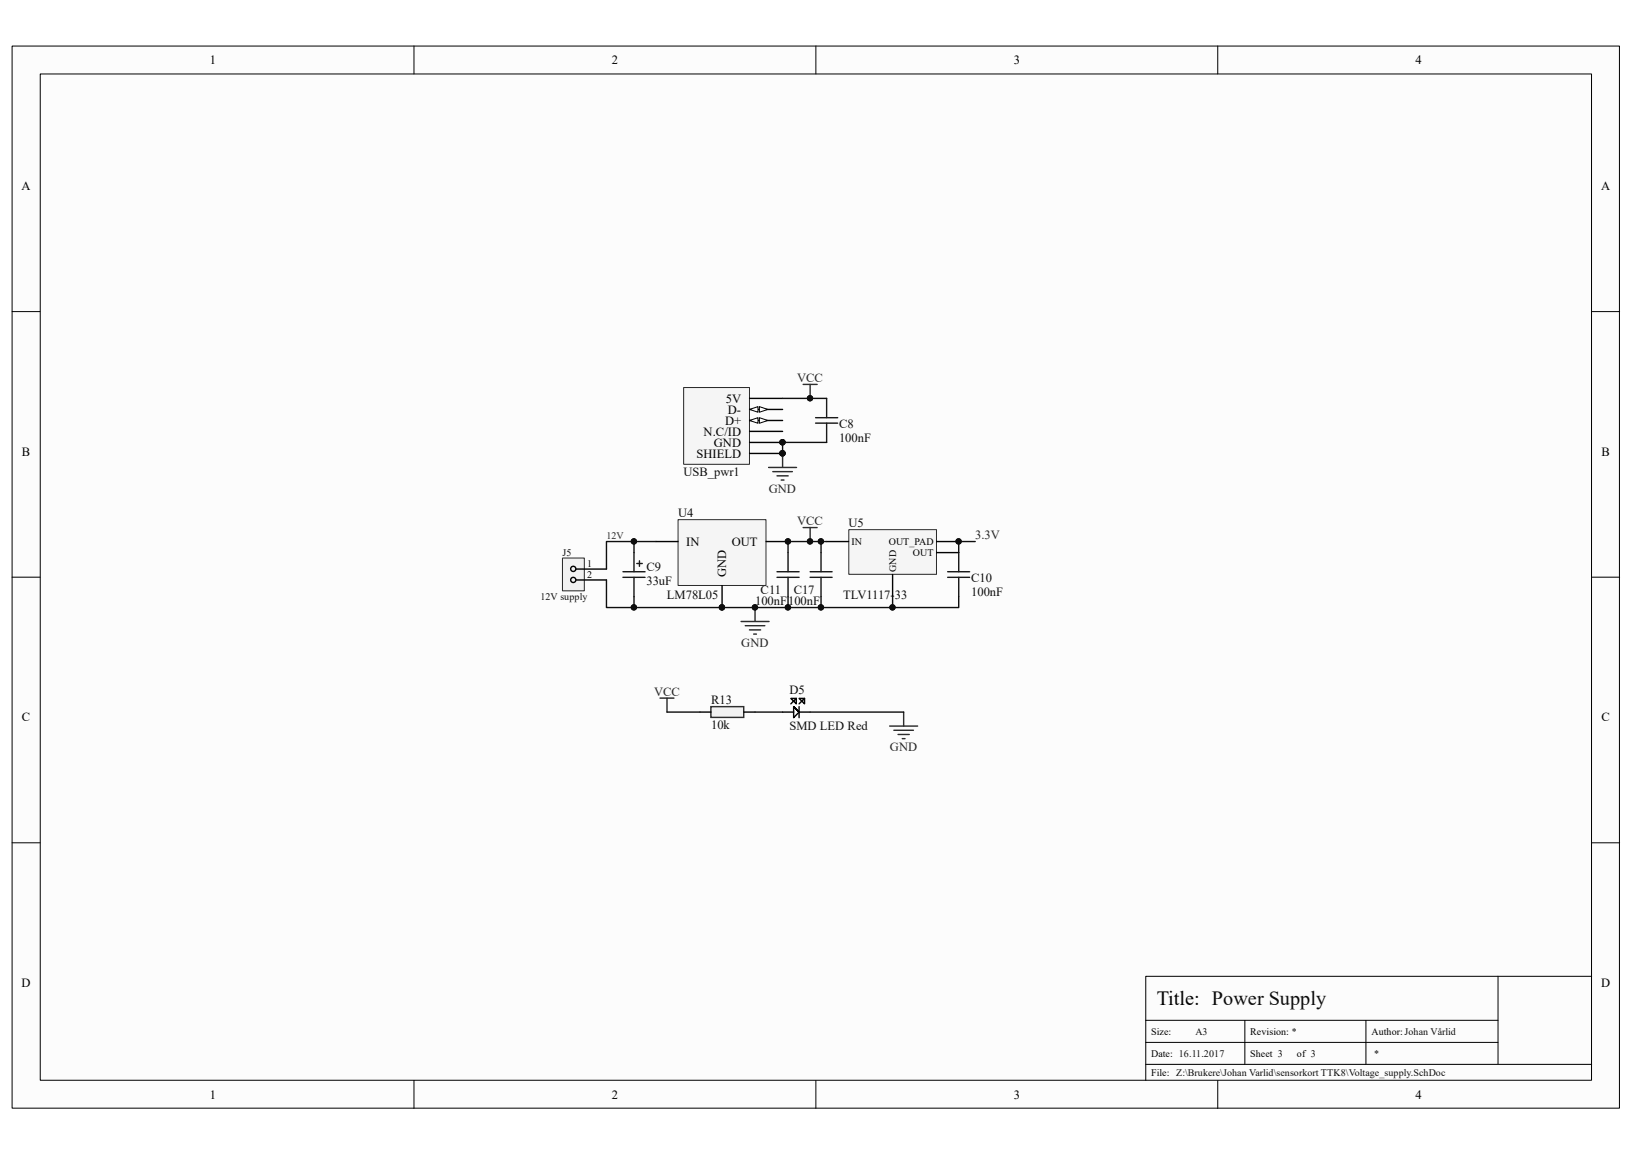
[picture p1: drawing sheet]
<svg xmlns="http://www.w3.org/2000/svg" width="297mm" height="210mm" viewBox="0 0 297 210" stroke-linecap="round" stroke-linejoin="round" font-family="sans-serif">
<path d="M2.2 8.4h292.5v193.3h-292.5z" fill="#fcfcfc"/>
<path d="M2.2 8.4h292.5v193.3h-292.5z" fill="none" stroke="#000" stroke-width=".18"/>
<path d="M7.4 13.5h282.2v183.1h-282.2z" fill="#fcfcfc"/>
<g fill="none" stroke="#000" stroke-width=".18">
<path d="M7.3 13.5h282.3v183.1h-282.3zM75.3 8.4v5.1M148.5 8.4v5.1M221.6 8.4v5.1M2.2 56.7h5.1M289.7 56.7h5.1M2.2 105h5.1M289.7 105h5.1M2.2 153.4h5.1M289.7 153.4h5.1M272.6 177.7v16M289.7 177.7h-81.2v18.9"/>
<path d="M75.3 196.6v5.1M148.5 196.6v5.1M208.5 185.7h64.1M208.5 193.7h81.2M208.5 189.7h64.1M221.6 196.6v5.1M226.6 185.7v8M248.6 185.7v8"/>
</g>
<path d="M146.2 96h2.5M147.4 96v2.6" fill="none" stroke="#262626" stroke-width=".25"/>
<circle cx="147.4" cy="98.5" r=".48" fill="#0e0e0e" stroke="#0e0e0e" stroke-width=".18"/>
<path d="M102.4 101.6h3.9v5.9h-3.9z" fill="#f0f0f0"/>
<path d="M102.4 101.6h3.9v5.9h-3.9z" fill="none" stroke="#262626" stroke-width=".18"/>
<g fill="none" stroke="#000" stroke-width=".25">
<path d="M104.9 103.6h5.5M104.9 105.6h5.5"/>
<circle cx="104.3" cy="105.5" r=".47"/>
<circle cx="104.3" cy="103.5" r=".47"/>
</g>
<path d="M134.9 113.1h5.1M135.6 113.9h3.6M136.4 114.6h2M137.2 115.4h.5M137.4 110.6v2.5" fill="none" stroke="#262626" stroke-width=".25"/>
<circle cx="137.4" cy="110.5" r=".48" fill="#0e0e0e" stroke="#0e0e0e" stroke-width=".18"/>
<path d="M141.4 105.1h4M141.4 104.1h4M143.4 100.6v3.5M143.4 105.1v3.5" fill="none" stroke="#151515" stroke-width=".25"/>
<path d="M154.5 96.4h15.9v8.1h-15.9z" fill="#f5f5f5"/>
<path d="M154.5 96.4h15.9v8.1h-15.9z" fill="none" stroke="#262626" stroke-width=".18"/>
<path d="M150.4 98.6h4M170.5 98.6h4M162.4 104.6v4M170.5 100.6h4" fill="none" stroke="#000" stroke-width=".25"/>
<path d="M113.4 105.1h4M113.4 104.1h4M115.4 100.6v3.5M115.4 105.1v3.5M115.9 102.5h1M116.4 102.1v1M172.5 105.1h4M172.5 104.1h4M174.5 100.6v3.5M174.5 105.1v3.5" fill="none" stroke="#151515" stroke-width=".25"/>
<path d="M124.5 70.6h11.9v13.9h-11.9z" fill="#f5f5f5"/>
<path d="M124.4 70.5h12v14h-12z" fill="none" stroke="#262626" stroke-width=".18"/>
<path d="M136.4 72.5h6M136.4 74.5h6M136.4 82.5h6" fill="none" stroke="#000" stroke-width=".25"/>
<circle cx="142.4" cy="82.5" r=".48" fill="#0e0e0e" stroke="#0e0e0e" stroke-width=".18"/>
<path d="M136.4 74.5l1.5-.5v1z" fill="#fcfcfc"/>
<path d="M136.4 74.5l1.5-.5v1z" fill="none" stroke="#000" stroke-width=".18"/>
<path d="M138.2 74l1.5 .5-1.5 .5z" fill="#fcfcfc"/>
<path d="M138.2 74l1.5 .5-1.5 .5z" fill="none" stroke="#000" stroke-width=".18"/>
<path d="M136.4 76.5h6" fill="none" stroke="#000" stroke-width=".25"/>
<path d="M136.4 76.5l1.5-.5v1z" fill="#fcfcfc"/>
<path d="M136.4 76.5l1.5-.5v1z" fill="none" stroke="#000" stroke-width=".18"/>
<path d="M138.2 76l1.5 .5-1.5 .5z" fill="#fcfcfc"/>
<path d="M138.2 76l1.5 .5-1.5 .5z" fill="none" stroke="#000" stroke-width=".18"/>
<path d="M136.4 78.5h6M136.4 80.5h6" fill="none" stroke="#000" stroke-width=".25"/>
<g fill="#0e0e0e" stroke="#0e0e0e" stroke-width=".18">
<circle cx="142.4" cy="80.5" r=".48"/>
<circle cx="142.4" cy="82.5" r=".48"/>
<circle cx="147.4" cy="72.5" r=".48"/>
</g>
<path d="M148.4 77h4.1M148.4 76h4.1M150.4 72.5v3.5M150.4 77v3.5" fill="none" stroke="#151515" stroke-width=".25"/>
<path d="M146.2 70h2.5M147.4 70v2.5M139.9 85.1h5.1M140.6 85.8h3.6M141.4 86.6h2M142.2 87.4h.5M142.4 82.5v2.6" fill="none" stroke="#262626" stroke-width=".25"/>
<path d="M123.4 94.6h16v12h-16z" fill="#f5f5f5"/>
<path d="M123.4 94.6h16v12h-16z" fill="none" stroke="#262626" stroke-width=".18"/>
<path d="M119.4 98.6h4M139.4 98.6h4M131.4 106.6v4M142.4 129.6h2M144.4 128.6v2l1-1-1-1 1 1h2M144.9 127.1v1l-1-1h1l-1 1M145.4 128.6v2M146.4 127.1v1l-1-1h1l-1 1" fill="none" stroke="#000" stroke-width=".25"/>
<circle cx="131.4" cy="110.5" r=".48" fill="#0e0e0e" stroke="#0e0e0e" stroke-width=".18"/>
<path d="M147.4 105.1h4M147.4 104.1h4M149.4 100.6v3.5M149.4 105.1v3.5" fill="none" stroke="#151515" stroke-width=".25"/>
<path d="M129.4 128.6h6v2h-6z" fill-rule="evenodd" fill="#f0f0f0" stroke="#262626" stroke-width=".25"/>
<path d="M127.4 129.6h2M135.4 129.6h2" fill="none" stroke="#000" stroke-width=".25"/>
<path d="M120.1 127h2.6M121.4 127v2.6M161.9 132.1h5.1M162.7 132.9h3.5M163.4 133.7h2.1M164.2 134.4h.5M164.5 129.6v2.5" fill="none" stroke="#262626" stroke-width=".25"/>
<g fill="none" stroke="#0e0e0e" stroke-width=".25">
<path d="M142.4 72.5h8M115.4 98.6v2M119.4 98.6h-9v5M149.4 98.6v2M150.4 80.5h-8v2M150.4 98.6h-7v2M177.5 98.6h-3v2M110.4 105.6v5h5M115.4 108.6v2h59.1v-2M143.4 108.6v2M149.4 108.6v2M162.4 108.6v2"/>
<path d="M121.4 129.6h6M137.4 129.6h5M147.4 129.6h17.1"/>
</g>
<g fill="#0e0e0e" stroke="#0e0e0e" stroke-width=".18">
<circle cx="115.4" cy="110.5" r=".48"/>
<circle cx="115.4" cy="98.5" r=".48"/>
<circle cx="147.4" cy="72.5" r=".48"/>
<circle cx="162.4" cy="110.5" r=".48"/>
<circle cx="142.4" cy="80.5" r=".48"/>
<circle cx="142.4" cy="82.5" r=".48"/>
<circle cx="174.5" cy="98.5" r=".48"/>
<circle cx="149.4" cy="98.5" r=".48"/>
<circle cx="149.4" cy="110.5" r=".48"/>
<circle cx="131.4" cy="110.5" r=".48"/>
<circle cx="137.4" cy="110.5" r=".48"/>
<circle cx="143.4" cy="110.5" r=".48"/>
<circle cx="143.4" cy="98.5" r=".48"/>
<circle cx="147.4" cy="98.5" r=".48"/>
</g>
<text font-size="3.7" x="210.5" y="182.9">Title: Power Supply</text>
<g font-size="2.3">
<text x="38.2" y="11.7">1</text>
<text x="111.3" y="11.7">2</text>
<text x="184.5" y="11.7">3</text>
<text x="257.6" y="11.7">4</text>
<text x="3.9" y="34.6">A</text>
<text x="291.4" y="34.6">A</text>
<text x="132" y="77.3">D+</text>
<text x="132.1" y="73.3">5V</text>
<text x="132.5" y="75.3">D-</text>
<text x="4" y="82.9">B</text>
<text x="126.7" y="83.3">SHIELD</text>
<text x="128.1" y="79.3">N.C/ID</text>
<text x="129.9" y="81.3">GND</text>
<text x="291.5" y="82.9">B</text>
<text x="124.9" y="99.3">IN</text>
<text x="133.2" y="99.3">OUT</text>
<text x="132.2" y="105.1" transform="rotate(-90 132.2 105.1)">GND</text>
<text x="4" y="131.3">C</text>
<text x="291.5" y="131.3">C</text>
<text x="3.9" y="179.6">D</text>
<text x="291.4" y="179.6">D</text>
<text x="38.2" y="199.9">1</text>
<text x="111.3" y="199.9">2</text>
<text x="184.5" y="199.9">3</text>
<text x="257.6" y="199.9">4</text>
</g>
<g font-size="2.3" fill="#262626">
<text x="145.1" y="69.5">VCC</text>
<text x="139.9" y="89.7">GND</text>
<text x="145.1" y="95.5">VCC</text>
<text x="177.5" y="98">3.3V</text>
<text x="134.9" y="117.7">GND</text>
<text x="119" y="126.6">VCC</text>
<text x="162" y="136.7">GND</text>
</g>
<g font-size="2.3" fill="#0e0e0e">
<text x="152.7" y="77.8">C8</text>
<text x="152.7" y="80.3">100nF</text>
<text x="124.4" y="86.6">USB_pwr1</text>
<text x="123.4" y="94.1">U4</text>
<text x="154.4" y="95.9">U5</text>
<text x="117.6" y="103.8">C9</text>
<text x="117.6" y="106.4">33uF</text>
<text x="176.7" y="105.8">C10</text>
<text x="121.4" y="109.1">LM78L05</text>
<text x="137.4" y="110.1">100nF100nF</text>
<text x="138.4" y="108.1">C11</text>
<text x="144.4" y="108.1">C17</text>
<text x="153.5" y="109.1">TLV1117-33</text>
<text x="176.7" y="108.4">100nF</text>
<text x="129.4" y="128.1">R13</text>
<text x="143.7" y="126.4">D5</text>
<text x="129.4" y="132.6">10k</text>
<text x="143.7" y="132.9">SMD LED Red</text>
</g>
<g font-size="1.8" fill="#0e0e0e">
<text x="102.4" y="101.2">J5</text>
<text x="98.3" y="109.2">12V supply</text>
<text x="217.6" y="188.3">A3</text>
<text x="250.1" y="192.3">*</text>
</g>
<text font-size="1.8" fill="#262626" x="110.4" y="98.2">12V</text>
<g font-size="1.8">
<text x="154.9" y="99.2">IN</text>
<text x="161.8" y="99.2">OUT_PAD</text>
<text x="166.2" y="101.2">OUT</text>
<text x="106.8" y="103.2">1</text>
<text x="106.8" y="105.2">2</text>
<text x="163.1" y="104.1" transform="rotate(-90 163.1 104.1)">GND</text>
<text x="209.5" y="188.3">Size:</text>
<text x="227.5" y="188.3">Revision: *</text>
<text x="249.6" y="188.3">Author:Johan Vårlid</text>
<text x="209.5" y="192.3">Date: 16.11.2017</text>
<text x="209.5" y="195.8">File: Z:\Brukere\Johan Varlid\sensorkort TTK8\Voltage_supply.SchDoc</text>
<text x="227.5" y="192.3">Sheet 3</text>
<text x="236" y="192.3">of 3</text>
</g>
</svg>
